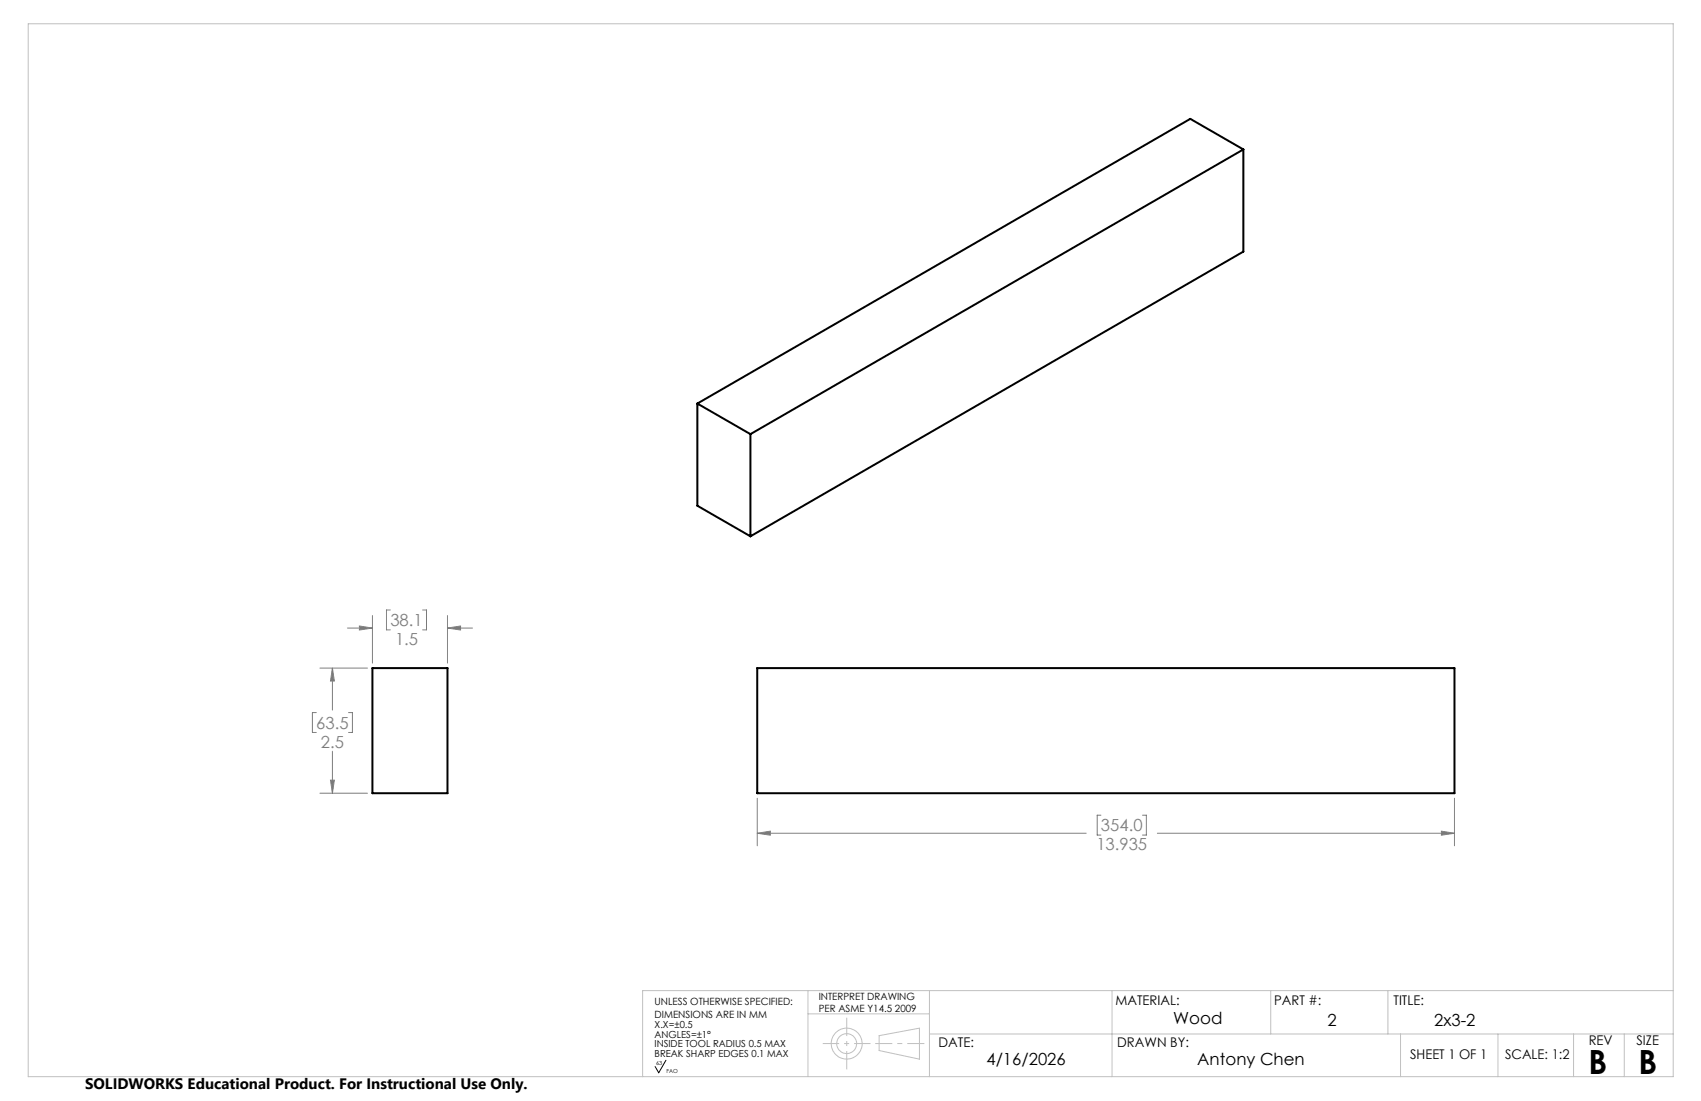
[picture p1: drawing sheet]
<svg xmlns="http://www.w3.org/2000/svg" width="432mm" height="279mm" viewBox="0 0 432 279" stroke-linecap="round" stroke-linejoin="round" font-family="sans-serif">
<path d="M315.6 37.9l-125.1 72.3M315.6 37.9v26l-125.1 72.2M315.6 37.9l-13.4-7.7-125.2 72.2M177 102.4l13.5 7.8M177 102.4v25.9l13.5 7.8M190.5 110.2v25.9M94.5 169.5h19.1v31.8h-19.1zM192.2 169.5h177v31.8h-177z" fill="none" stroke="#000" stroke-width=".51"/>
<g fill="none" stroke="#808080" stroke-width=".25">
<path d="M88.2 159.4h6.3M91.2 158.9l3.3 .5-3.3 .5zM94.5 156.2v12.1M99.1 154.8h-1v5h1M107.3 154.8h1v5h-1M113.6 159.4l3.3-.5v1zM113.6 156.2v12.1M113.6 159.4h6.3M81.2 169.5h12.1M84.4 169.5l.5 3.3h-1zM84.4 169.5v10.7M80.3 180.8h-1v5.1h1"/>
<path d="M83.9 198h1l-.5 3.3zM84.4 190.6v10.7M88.5 180.8h1v5.1h-1M81.2 201.3h12.1M192.2 211.5l3.3-.6v1zM192.2 202.6v12M192.2 211.5h83.5M279.5 206.9h-1v5h1M290 206.9h1v5h-1M293.8 211.5h75.4M365.9 210.9l3.3 .6-3.3 .4zM369.2 202.6v12"/>
</g>
<g fill="none" stroke="#c0c0c0" stroke-width=".25">
<path d="M7.2 6h417.5v267.2h-417.5zM205.1 251.4v21.7M205.1 257.3h30.8M235.9 251.4v21.8M282.3 251.4v21.8M322.6 251.4v11M352.3 251.4v11M424.7 251.4h-261.6v21.8M223.2 262.8l10.2-1.9v7.9l-10.2-2.2zM235.9 262.4h188.8M355.5 262.4v10.8M380.3 262.4v10.8"/>
<path d="M399.5 262.4v10.8M412.3 262.4v10.8"/>
<circle cx="214.9" cy="264.8" r="3.9"/>
<circle cx="214.9" cy="264.8" r="2.52"/>
</g>
<path d="M214.9 258.3v13.1" fill="none" stroke="#c0c0c0" stroke-width=".25" stroke-dasharray="15.2 1.3 1.3 1.3" stroke-dashoffset="10.6" stroke-linecap="butt"/>
<path d="M208.9 264.8h12.1" fill="none" stroke="#c0c0c0" stroke-width=".25" stroke-dasharray="15.2 1.3 1.3 1.3" stroke-dashoffset="11.1" stroke-linecap="butt"/>
<path d="M222.2 264.8h12.4" fill="none" stroke="#c0c0c0" stroke-width=".25" stroke-dasharray="15.2 1.3 1.3 1.3" stroke-dashoffset="10.9" stroke-linecap="butt"/>
<path d="M169.1 269.1l-1.9 3.1-.9-1.5" fill="none" stroke="#000" stroke-width=".25"/>
<path d="M192.2 211.5l3.3-.6v1zM365.9 210.9l3.3 .6-3.3 .4zM113.6 159.4l3.3-.5v1zM91.2 158.9l3.3 .5-3.3 .5zM84.4 169.5l.5 3.3h-1zM83.9 198h1l-.5 3.3z" fill="#808080"/>
<g font-size="8.5">
<text x="403.2" y="272.6">B</text>
<text x="415.9" y="272.6">B</text>
</g>
<g font-size="4.2" fill="#808080">
<text x="99.1" y="158.9">38.1</text>
<text x="100.3" y="163.7">1.5</text>
<text x="80.3" y="184.9">63.5</text>
<text x="81.5" y="189.7">2.5</text>
<text x="278.3" y="215.7">13.935</text>
<text x="279.5" y="211">354.0</text>
</g>
<g font-size="4.2">
<text x="297.8" y="259.9">Wood</text>
<text x="337" y="260.3">2</text>
<text x="364.1" y="260.3">2x3-2</text>
<text x="250.4" y="270.4">4/16/2026</text>
<text x="303.9" y="270.4">Antony Chen</text>
</g>
<text font-size="3.8" x="21.6" y="276.3">SOLIDWORKS Educational Product. For Instructional Use Only.</text>
<g font-size="3.4">
<text x="283.1" y="255">MATERIAL:</text>
<text x="323.4" y="255">PART #:</text>
<text x="353.8" y="255">TITLE:</text>
<text x="238.3" y="265.8">DATE:</text>
<text x="283.6" y="265.8">DRAWN BY:</text>
<text x="358" y="268.8">SHEET 1 OF 1</text>
<text x="382.1" y="268.8">SCALE: 1:2</text>
<text x="403.3" y="265.2">REV</text>
<text x="415.4" y="265.2">SIZE</text>
</g>
<g font-size="2.5">
<text x="166.2" y="255.1">UNLESS OTHERWISE SPECIFIED:</text>
<text x="207.8" y="253.8">INTERPRET DRAWING</text>
<text x="207.8" y="256.7">PER ASME Y14.5 2009</text>
<text x="166.2" y="258.4">DIMENSIONS ARE IN MM</text>
<text x="166.2" y="260.9">X.X=±0.5</text>
<text x="166.2" y="263.4">ANGLES=±1°</text>
<text x="166.2" y="265.8">INSIDE TOOL RADIUS 0.5 MAX</text>
<text x="166.2" y="268.3">BREAK SHARP EDGES 0.1 MAX</text>
</g>
<g font-size="1.4">
<text x="166.6" y="270.3">63</text>
<text x="169.2" y="272.2">FAO</text>
</g>
</svg>
